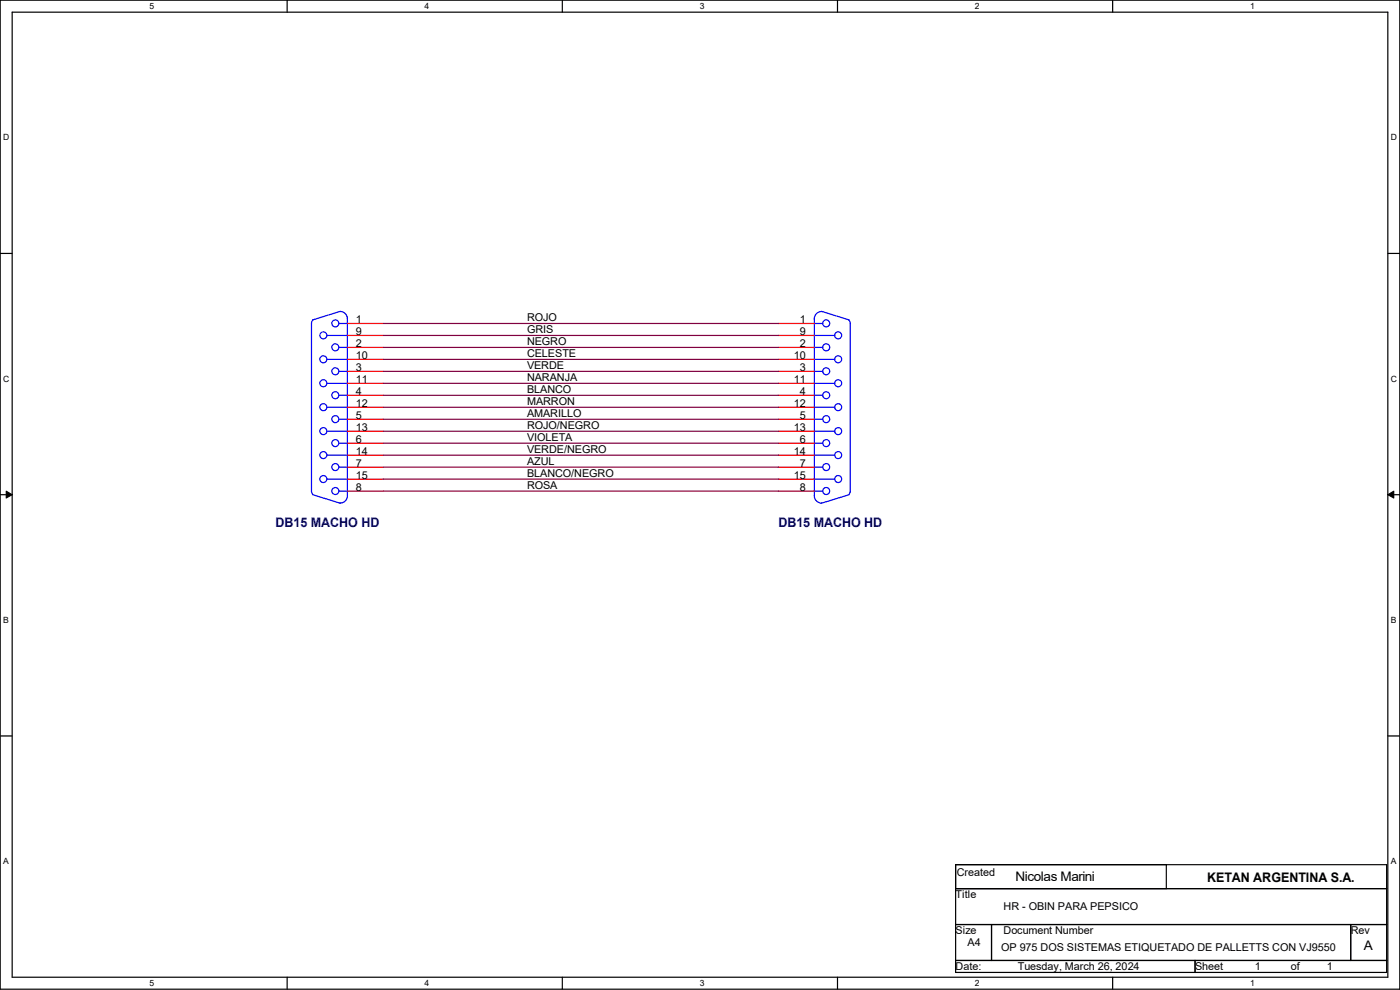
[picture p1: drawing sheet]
<svg xmlns="http://www.w3.org/2000/svg" width="297mm" height="210mm" viewBox="0 0 297 210" stroke-linecap="round" stroke-linejoin="round" font-family="sans-serif">
<path d="M0 0h297v209.8h-297zM2.6 2.6h291.8v204.7h-291.8z" fill="none" stroke="#000" stroke-width=".25"/>
<g fill="#fff">
<path d="M31.7 .3h1v2h-1z"/>
<path d="M31.7 207.6h1v1.9h-1z"/>
</g>
<path d="M60.9 0v2.6M60.9 207.3v2.5" fill="none" stroke="#000" stroke-width=".25"/>
<g fill="#fff">
<path d="M90.1 .3h1v2h-1z"/>
<path d="M90.1 207.6h1v1.9h-1z"/>
</g>
<path d="M119.3 0v2.6M119.3 207.3v2.5" fill="none" stroke="#000" stroke-width=".25"/>
<g fill="#fff">
<path d="M148.5 .3h.9v2h-.9z"/>
<path d="M148.5 207.6h.9v1.9h-.9z"/>
</g>
<path d="M177.7 0v2.6M177.7 207.3v2.5" fill="none" stroke="#000" stroke-width=".25"/>
<g fill="#fff">
<path d="M206.8 .3h1v2h-1z"/>
<path d="M206.8 207.6h1v1.9h-1z"/>
</g>
<path d="M236.1 0v2.6M236.1 207.3v2.5" fill="none" stroke="#000" stroke-width=".25"/>
<g fill="#fff">
<path d="M265.2 .3h1v2h-1z"/>
<path d="M265.2 207.6h1v1.9h-1z"/>
<path d="M.7 28.2h1.2v1.9h-1.2z"/>
<path d="M295.1 28.2h1.2v1.9h-1.2z"/>
<path d="M.7 79.3h1.2v2h-1.2z"/>
<path d="M295.1 79.3h1.2v2h-1.2z"/>
</g>
<path d="M0 53.8h2.6M294.4 53.8h2.6" fill="none" stroke="#000" stroke-width=".25"/>
<g fill="#fff">
<path d="M.7 130.5h1.2v2h-1.2z"/>
<path d="M295.1 130.5h1.1v2h-1.1z"/>
</g>
<path d="M0 104.9h2.6M294.4 104.9h2.6" fill="none" stroke="#000" stroke-width=".25"/>
<path d="M1.3 104.2l1.3 .7-1.3 .8zM294.4 104.9l1.3-.7v1.5z" fill="#000" stroke="#000" stroke-width=".21"/>
<g fill="#fff">
<path d="M.7 181.7h1.2v2h-1.2z"/>
<path d="M295.1 181.7h1.1v2h-1.1z"/>
</g>
<path d="M0 156.1h2.6M294.4 156.1h2.6M202.7 183.4h91.5v22.9h-91.5zM202.7 188.5h91.5M202.7 196.1h91.5M210.4 196.1v7.7M247.4 183.4v5.1M286.6 196.1v7.7M202.7 203.8h91.5M253.5 203.8v2.5" fill="none" stroke="#000" stroke-width=".25"/>
<g fill="none" stroke="#00f" stroke-width=".25">
<path d="M66.4 67.9l-.3 .7v35.6M69.4 76.2h4.3M69.4 71.2h4.3M71.9 78.8h1.8M71.9 73.7h1.8M71.9 68.6h1.8M72.2 66.1a1.52 1.52 0 0 1 1.5 1.5M72.2 66l-5.9 1.9M73.7 67.6v37.6a1.52 1.52 0 0 1-1.5 1.5M172.7 76.2h4.4M172.7 71.2h4.4M172.8 67.6v37.6a1.52 1.52 0 0 0 1.5 1.5"/>
<path d="M172.8 78.8h1.8M172.8 73.7h1.8M172.8 68.6h1.8M174.2 66l5.9 1.9M174.3 66.1a1.52 1.52 0 0 0-1.5 1.5M180.1 67.9l.3 .7v35.6M69.4 96.6h4.3M69.4 91.5h4.3M69.4 86.4h4.3M69.4 81.3h4.3M71.9 99.1h1.8M71.9 94h1.8"/>
<path d="M71.9 88.9h1.8M71.9 83.9h1.8M172.7 96.6h4.4M172.7 91.5h4.4M172.7 86.4h4.4M172.7 81.3h4.4M172.8 99.1h1.8M172.8 94h1.8M172.8 88.9h1.8M172.8 83.9h1.8M66.1 104.2l.3 .7M66.3 104.9l5.9 1.9"/>
<path d="M69.4 101.6h4.3M71.9 104.2h1.8M172.7 101.6h4.4M172.8 104.2h1.8M180.1 104.9l-5.9 1.9M180.4 104.2l-.3 .7"/>
<circle cx="68.6" cy="71.1" r=".74"/>
<circle cx="68.6" cy="76.2" r=".74"/>
<circle cx="71.1" cy="73.7" r=".74"/>
<circle cx="71.1" cy="78.8" r=".74"/>
<circle cx="71.1" cy="68.6" r=".74"/>
<circle cx="175.3" cy="78.8" r=".74"/>
<circle cx="175.3" cy="73.7" r=".74"/>
<circle cx="175.3" cy="68.6" r=".74"/>
<circle cx="177.8" cy="76.2" r=".74"/>
<circle cx="177.8" cy="71.1" r=".74"/>
<circle cx="68.6" cy="96.5" r=".74"/>
<circle cx="68.6" cy="91.5" r=".74"/>
<circle cx="68.6" cy="81.3" r=".74"/>
<circle cx="68.6" cy="86.4" r=".74"/>
<circle cx="71.1" cy="99.1" r=".74"/>
<circle cx="71.1" cy="83.8" r=".74"/>
<circle cx="71.1" cy="94" r=".74"/>
<circle cx="71.1" cy="88.9" r=".74"/>
<circle cx="175.3" cy="94" r=".74"/>
<circle cx="175.3" cy="83.8" r=".74"/>
<circle cx="175.3" cy="88.9" r=".74"/>
<circle cx="175.3" cy="99.1" r=".74"/>
<circle cx="177.8" cy="81.3" r=".74"/>
<circle cx="177.8" cy="91.5" r=".74"/>
<circle cx="177.8" cy="86.4" r=".74"/>
<circle cx="177.8" cy="96.5" r=".74"/>
<circle cx="68.6" cy="101.6" r=".74"/>
<circle cx="71.1" cy="104.2" r=".74"/>
<circle cx="175.3" cy="104.2" r=".74"/>
<circle cx="177.8" cy="101.6" r=".74"/>
</g>
<g fill="none" stroke="#f00" stroke-width=".25">
<path d="M73.7 78.8h7.6M73.7 76.2h7.6M73.7 73.7h7.6M73.7 71.2h7.6M73.7 68.6h7.6M165.1 78.8h7.7M165.1 76.2h7.7M165.1 73.7h7.7M165.1 71.2h7.7M165.1 68.6h7.7M73.7 99.1h7.6M73.7 96.6h7.6"/>
<path d="M73.7 94h7.6M73.7 91.5h7.6M73.7 88.9h7.6M73.7 86.4h7.6M73.7 83.9h7.6M73.7 81.3h7.6M165.1 99.1h7.7M165.1 96.6h7.7M165.1 94h7.7M165.1 91.5h7.7M165.1 88.9h7.7M165.1 86.4h7.7"/>
<path d="M165.1 83.9h7.7M165.1 81.3h7.7M73.7 104.2h7.6M73.7 101.6h7.6M165.1 104.2h7.7M165.1 101.6h7.7"/>
</g>
<g fill="none" stroke="#800040" stroke-width=".25">
<path d="M81.3 78.8h83.9M81.3 76.2h83.9M81.3 73.7h83.9M81.3 71.2h83.9M81.3 68.6h83.9M81.3 99.1h83.9M81.3 96.6h83.9M81.3 94h83.9M81.3 91.5h83.9M81.3 88.9h83.9M81.3 86.4h83.9M81.3 83.9h83.9"/>
<path d="M81.3 81.3h83.9M81.3 104.2h83.9M81.3 101.6h83.9"/>
</g>
<g font-size="2.8" fill="#000080">
<text x="58.5" y="111.9">DB15 MACHO HD</text>
<text x="165.1" y="111.9">DB15 MACHO HD</text>
</g>
<g font-size="2.8">
<text x="215.4" y="187">Nicolas Marini</text>
<text x="256.1" y="187.1">KETAN ARGENTINA S.A.</text>
<text x="289.3" y="201.5">A</text>
</g>
<g font-size="2.3">
<text x="75.5" y="71.1">9</text>
<text x="75.5" y="68.6">1</text>
<text x="111.8" y="70.7">GRIS</text>
<text x="111.8" y="68.2">ROJO</text>
<text x="169.7" y="71.1">9</text>
<text x="169.7" y="68.6">1</text>
<text x="75.5" y="76.2">10</text>
<text x="75.5" y="73.7">2</text>
<text x="111.8" y="73.2">NEGRO</text>
<text x="111.8" y="75.8">CELESTE</text>
<text x="168.4" y="76.2">10</text>
<text x="169.7" y="73.7">2</text>
<text x="75.5" y="83.8">4</text>
<text x="75.5" y="81.3">11</text>
<text x="75.5" y="78.7">3</text>
<text x="111.8" y="80.9">NARANJA</text>
<text x="111.8" y="83.4">BLANCO</text>
<text x="111.8" y="78.3">VERDE</text>
<text x="168.4" y="81.3">11</text>
<text x="169.7" y="83.8">4</text>
<text x="169.7" y="78.7">3</text>
<text x="75.5" y="88.9">5</text>
<text x="75.5" y="86.4">12</text>
<text x="111.8" y="88.5">AMARILLO</text>
<text x="111.8" y="85.9">MARRON</text>
<text x="168.4" y="86.4">12</text>
<text x="169.7" y="88.9">5</text>
<text x="75.5" y="94">6</text>
<text x="75.5" y="91.4">13</text>
<text x="111.8" y="93.6">VIOLETA</text>
<text x="111.8" y="91">ROJO/NEGRO</text>
<text x="168.4" y="91.4">13</text>
<text x="169.7" y="94">6</text>
<text x="75.5" y="101.6">15</text>
<text x="75.5" y="99.1">7</text>
<text x="75.5" y="96.5">14</text>
<text x="111.8" y="98.6">AZUL</text>
<text x="111.8" y="101.2">BLANCO/NEGRO</text>
<text x="111.8" y="96.1">VERDE/NEGRO</text>
<text x="168.4" y="101.6">15</text>
<text x="168.4" y="96.5">14</text>
<text x="169.7" y="99.1">7</text>
<text x="75.5" y="104.1">8</text>
<text x="111.8" y="103.7">ROSA</text>
<text x="169.7" y="104.1">8</text>
<text x="203" y="185.8">Created</text>
<text x="202.7" y="190.6">Title</text>
<text x="212.9" y="193.1">HR - OBIN PARA PEPSICO</text>
<text x="202.7" y="198.2">Size</text>
<text x="205.3" y="200.7">A4</text>
<text x="212.4" y="201.8">OP 975 DOS SISTEMAS ETIQUETADO DE PALLETTS CON VJ9550</text>
<text x="212.9" y="198.2">Document Number</text>
<text x="286.6" y="198.2">Rev</text>
<text x="202.7" y="205.8">Date:</text>
<text x="215.9" y="205.8">Tuesday, March 26, 2024</text>
<text x="253.5" y="205.8">Sheet</text>
<text x="266.2" y="205.8">1</text>
<text x="273.9" y="205.8">of</text>
<text x="281.5" y="205.8">1</text>
</g>
<g font-size="1.8">
<text x="31.7" y="1.9">5</text>
<text x="90.1" y="1.9">4</text>
<text x="148.5" y="1.9">3</text>
<text x="206.8" y="1.9">2</text>
<text x="265.2" y="1.9">1</text>
<text x=".7" y="29.8">D</text>
<text x="295.1" y="29.8">D</text>
<text x=".7" y="80.9">C</text>
<text x="295.1" y="80.9">C</text>
<text x=".7" y="132.1">B</text>
<text x="295.1" y="132.1">B</text>
<text x=".7" y="183.3">A</text>
<text x="295.1" y="183.3">A</text>
<text x="31.7" y="209.2">5</text>
<text x="90.1" y="209.2">4</text>
<text x="148.5" y="209.2">3</text>
<text x="206.8" y="209.2">2</text>
<text x="265.2" y="209.2">1</text>
</g>
</svg>
